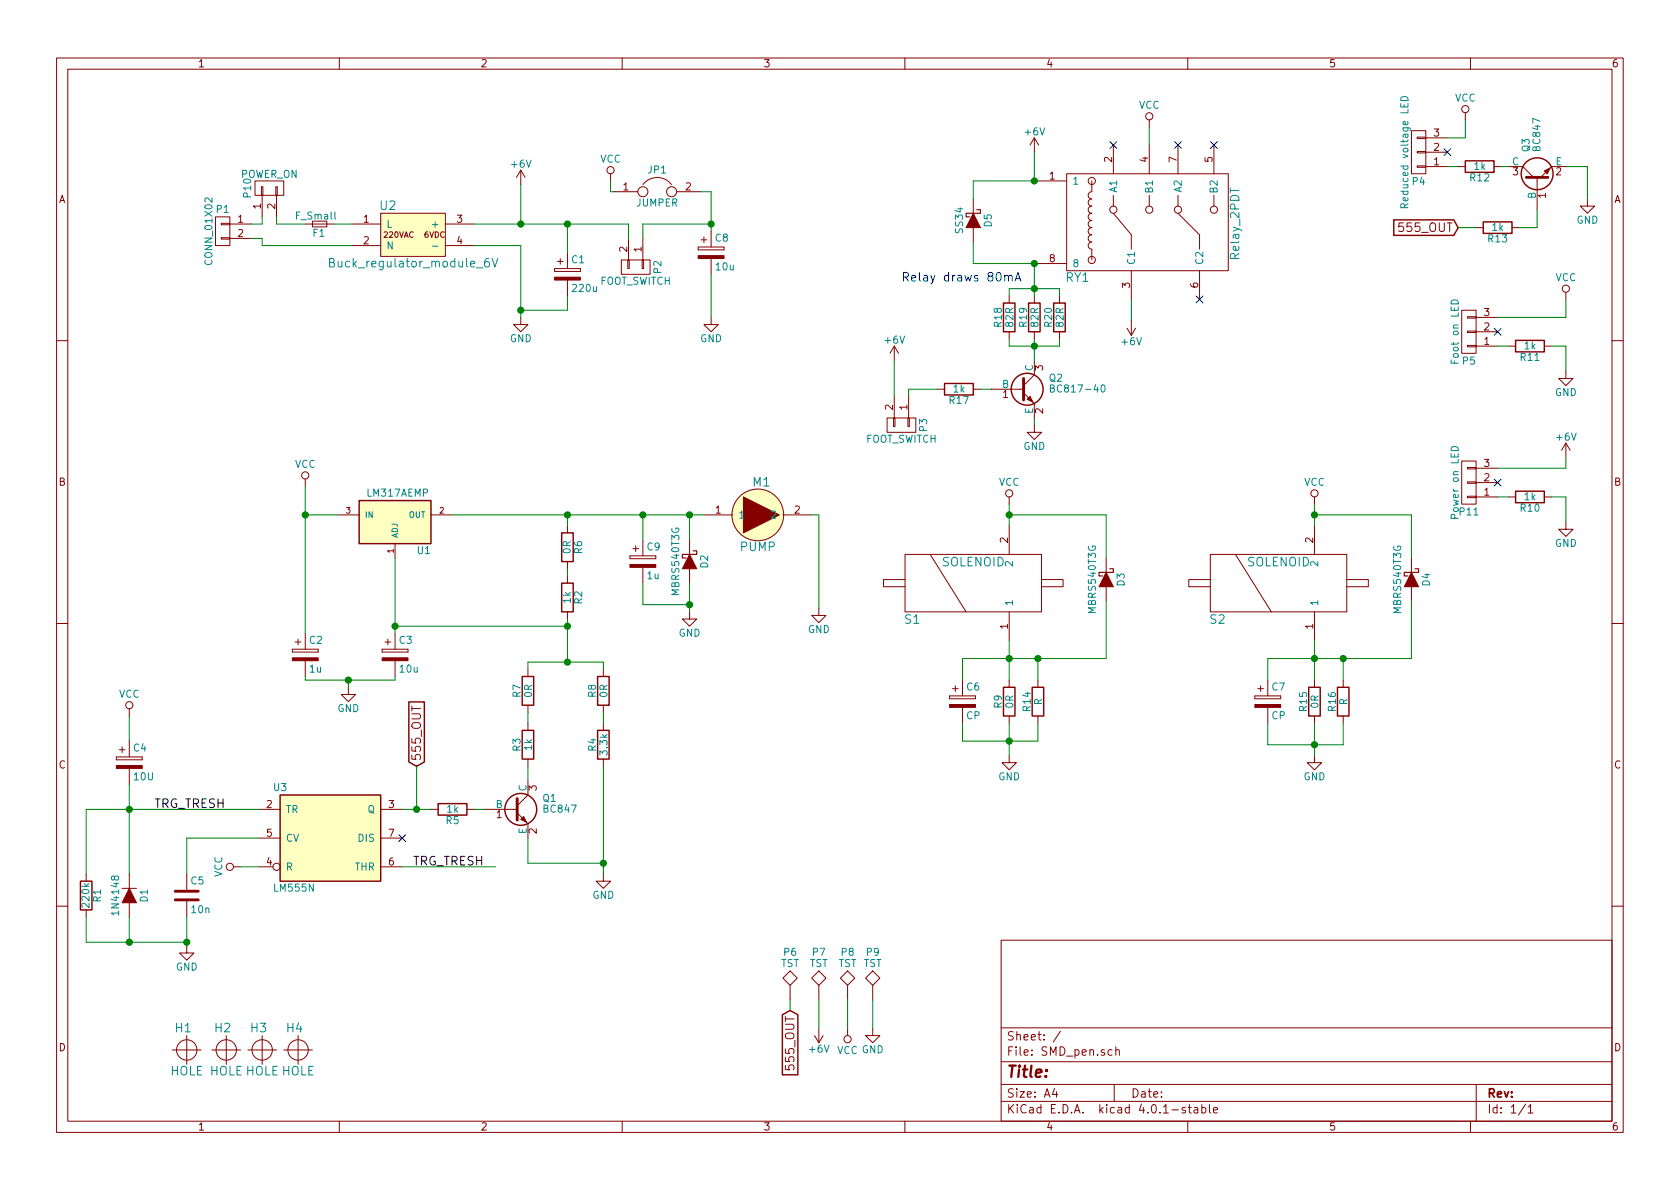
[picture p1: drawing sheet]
EESchema Schematic File Version 2
LIBS:power
LIBS:device
LIBS:transistors
LIBS:conn
LIBS:linear
LIBS:regul
LIBS:74xx
LIBS:cmos4000
LIBS:adc-dac
LIBS:memory
LIBS:xilinx
LIBS:microcontrollers
LIBS:dsp
LIBS:microchip
LIBS:analog_switches
LIBS:motorola
LIBS:texas
LIBS:intel
LIBS:audio
LIBS:interface
LIBS:digital-audio
LIBS:philips
LIBS:display
LIBS:cypress
LIBS:siliconi
LIBS:opto
LIBS:atmel
LIBS:contrib
LIBS:valves
LIBS:SMD_pen-cache
EELAYER 25 0
EELAYER END
$Descr A4 11693 8268
encoding utf-8
Sheet 1 1
Title ""
Date ""
Rev ""
Comp ""
Comment1 ""
Comment2 ""
Comment3 ""
Comment4 ""
$EndDescr
$Comp
L Buck_regulator_module_6V U2
U 1 1
P 2875 1625
F 0 "U2" H 2700 1825 60  0000 C CNN
F 1 "Buck_regulator_module_6V" H 2875 1425 60  0000 C CNN
F 2 "Local:BUCK_REG_6V_EBAY" H 2875 1625 60  0001 C CNN
F 3 "" H 2875 1625 60  0000 C CNN
	1    2875 1625
	1    0    0    -1  
$EndComp
$Comp
L LM555N U3
U 1 1
P 2300 5825
F 0 "U3" H 1900 6175 50  0000 L CNN
F 1 "LM555N" H 1900 5475 50  0000 L CNN
F 2 "SOIC_Packages:SOIC-8_3.9x4.9mm_Pitch1.27mm" H 2300 5825 50  0001 C CNN
F 3 "" H 2300 5825 50  0000 C CNN
	1    2300 5825
	1    0    0    -1  
$EndComp
$Comp
L LM317AEMP U1
U 1 1
P 2750 3625
F 0 "U1" H 2950 3425 50  0000 C CNN
F 1 "LM317AEMP" H 2550 3825 50  0000 L CNN
F 2 "Local:SOT-223_LM317" H 2750 3725 50  0001 C CIN
F 3 "" H 2750 3625 50  0000 C CNN
	1    2750 3625
	1    0    0    -1  
$EndComp
$Comp
L CONN_01X02 P1
U 1 1
P 1550 1600
F 0 "P1" H 1550 1750 50  0000 C CNN
F 1 "CONN_01X02" V 1650 1600 50  0000 C CNN
F 2 "Local:TERMBLOCK2_5MM" H 1550 1600 50  0001 C CNN
F 3 "" H 1550 1600 50  0000 C CNN
	1    1550 1600
	-1   0    0    -1  
$EndComp
$Comp
L VCC #PWR01
U 1 1
P 4250 1250
F 0 "#PWR01" H 4250 1100 50  0001 C CNN
F 1 "VCC" H 4250 1400 50  0000 C CNN
F 2 "" H 4250 1250 50  0000 C CNN
F 3 "" H 4250 1250 50  0000 C CNN
	1    4250 1250
	1    0    0    -1  
$EndComp
$Comp
L GND #PWR02
U 1 1
P 3625 2200
F 0 "#PWR02" H 3625 1950 50  0001 C CNN
F 1 "GND" H 3625 2050 50  0000 C CNN
F 2 "" H 3625 2200 50  0000 C CNN
F 3 "" H 3625 2200 50  0000 C CNN
	1    3625 2200
	1    0    0    -1  
$EndComp
$Comp
L CP C2
U 1 1
P 2125 4550
F 0 "C2" H 2150 4650 50  0000 L CNN
F 1 "1u" H 2150 4450 50  0000 L CNN
F 2 "Capacitors_SMD:c_elec_4x4.5" H 2163 4400 50  0001 C CNN
F 3 "" H 2125 4550 50  0000 C CNN
	1    2125 4550
	1    0    0    -1  
$EndComp
$Comp
L D D1
U 1 1
P 900 6225
F 0 "D1" H 900 6325 50  0000 C CNN
F 1 "1N4148" H 900 6125 50  0000 C CNN
F 2 "Local:1N4148_SMD" H 900 6225 50  0001 C CNN
F 3 "" H 900 6225 50  0000 C CNN
	1    900  6225
	0    1    1    0   
$EndComp
$Comp
L D_Schottky D2
U 1 1
P 4800 3900
F 0 "D2" H 4800 4000 50  0000 C CNN
F 1 "MBRS540T3G" H 4800 3800 50  0000 C CNN
F 2 "Local:MBRS540T3G" H 4800 3900 50  0001 C CNN
F 3 "" H 4800 3900 50  0000 C CNN
	1    4800 3900
	0    1    1    0   
$EndComp
$Comp
L +6V #PWR03
U 1 1
P 3625 1275
F 0 "#PWR03" H 3625 1125 50  0001 C CNN
F 1 "+6V" H 3625 1415 50  0000 C CNN
F 2 "" H 3625 1275 50  0000 C CNN
F 3 "" H 3625 1275 50  0000 C CNN
	1    3625 1275
	1    0    0    -1  
$EndComp
$Comp
L CP C1
U 1 1
P 3950 1900
F 0 "C1" H 3975 2000 50  0000 L CNN
F 1 "220u" H 3975 1800 50  0000 L CNN
F 2 "Capacitors_SMD:c_elec_6.3x7.7" H 3988 1750 50  0001 C CNN
F 3 "" H 3950 1900 50  0000 C CNN
	1    3950 1900
	1    0    0    -1  
$EndComp
$Comp
L CONN_01X02 P2
U 1 1
P 4425 1850
F 0 "P2" H 4425 2000 50  0000 C CNN
F 1 "FOOT_SWITCH" V 4525 1850 50  0000 C CNN
F 2 "Pin_Headers:Pin_Header_Straight_1x02" H 4425 1850 50  0001 C CNN
F 3 "" H 4425 1850 50  0000 C CNN
	1    4425 1850
	0    1    1    0   
$EndComp
$Comp
L +6V #PWR04
U 1 1
P 10900 3175
F 0 "#PWR04" H 10900 3025 50  0001 C CNN
F 1 "+6V" H 10900 3315 50  0000 C CNN
F 2 "" H 10900 3175 50  0000 C CNN
F 3 "" H 10900 3175 50  0000 C CNN
	1    10900 3175
	1    0    0    -1  
$EndComp
$Comp
L GND #PWR05
U 1 1
P 10900 3625
F 0 "#PWR05" H 10900 3375 50  0001 C CNN
F 1 "GND" H 10900 3475 50  0000 C CNN
F 2 "" H 10900 3625 50  0000 C CNN
F 3 "" H 10900 3625 50  0000 C CNN
	1    10900 3625
	1    0    0    -1  
$EndComp
$Comp
L R R10
U 1 1
P 10650 3450
F 0 "R10" V 10730 3450 50  0000 C CNN
F 1 "1k" V 10650 3450 50  0000 C CNN
F 2 "Resistors_SMD:R_1206" V 10580 3450 50  0001 C CNN
F 3 "" H 10650 3450 50  0000 C CNN
	1    10650 3450
	0    1    1    0   
$EndComp
$Comp
L GND #PWR06
U 1 1
P 10900 2575
F 0 "#PWR06" H 10900 2325 50  0001 C CNN
F 1 "GND" H 10900 2425 50  0000 C CNN
F 2 "" H 10900 2575 50  0000 C CNN
F 3 "" H 10900 2575 50  0000 C CNN
	1    10900 2575
	1    0    0    -1  
$EndComp
$Comp
L R R11
U 1 1
P 10650 2400
F 0 "R11" V 10730 2400 50  0000 C CNN
F 1 "1k" V 10650 2400 50  0000 C CNN
F 2 "Resistors_SMD:R_1206" V 10580 2400 50  0001 C CNN
F 3 "" H 10650 2400 50  0000 C CNN
	1    10650 2400
	0    1    1    0   
$EndComp
$Comp
L VCC #PWR07
U 1 1
P 10900 2075
F 0 "#PWR07" H 10900 1925 50  0001 C CNN
F 1 "VCC" H 10900 2225 50  0000 C CNN
F 2 "" H 10900 2075 50  0000 C CNN
F 3 "" H 10900 2075 50  0000 C CNN
	1    10900 2075
	1    0    0    -1  
$EndComp
NoConn ~ 2800 5825
$Comp
L C C5
U 1 1
P 1300 6225
F 0 "C5" H 1325 6325 50  0000 L CNN
F 1 "10n" H 1325 6125 50  0000 L CNN
F 2 "Capacitors_SMD:C_1206_HandSoldering" H 1338 6075 50  0001 C CNN
F 3 "" H 1300 6225 50  0000 C CNN
	1    1300 6225
	1    0    0    -1  
$EndComp
$Comp
L GND #PWR08
U 1 1
P 1300 6575
F 0 "#PWR08" H 1300 6325 50  0001 C CNN
F 1 "GND" H 1300 6425 50  0000 C CNN
F 2 "" H 1300 6575 50  0000 C CNN
F 3 "" H 1300 6575 50  0000 C CNN
	1    1300 6575
	1    0    0    -1  
$EndComp
$Comp
L R R1
U 1 1
P 600 6225
F 0 "R1" V 680 6225 50  0000 C CNN
F 1 "220k" V 600 6225 50  0000 C CNN
F 2 "Resistors_SMD:R_1206_HandSoldering" V 530 6225 50  0001 C CNN
F 3 "" H 600 6225 50  0000 C CNN
	1    600  6225
	1    0    0    -1  
$EndComp
$Comp
L GND #PWR09
U 1 1
P 4950 2200
F 0 "#PWR09" H 4950 1950 50  0001 C CNN
F 1 "GND" H 4950 2050 50  0000 C CNN
F 2 "" H 4950 2200 50  0000 C CNN
F 3 "" H 4950 2200 50  0000 C CNN
	1    4950 2200
	1    0    0    -1  
$EndComp
$Comp
L F_Small F1
U 1 1
P 2225 1550
F 0 "F1" H 2185 1610 50  0000 L CNN
F 1 "F_Small" H 2105 1490 50  0000 L CNN
F 2 "Local:FUSE_15_MM_THPCB" H 2225 1550 50  0001 C CNN
F 3 "" H 2225 1550 50  0000 C CNN
	1    2225 1550
	-1   0    0    1   
$EndComp
$Comp
L VCC #PWR010
U 1 1
P 1675 6025
F 0 "#PWR010" H 1675 5875 50  0001 C CNN
F 1 "VCC" H 1675 6175 50  0000 C CNN
F 2 "" H 1675 6025 50  0000 C CNN
F 3 "" H 1675 6025 50  0000 C CNN
	1    1675 6025
	0    -1   -1   0   
$EndComp
Text Label 2875 6025 0    60   ~ 0
TRG_TRESH
Text Label 1075 5625 0    60   ~ 0
TRG_TRESH
$Comp
L R R5
U 1 1
P 3150 5625
F 0 "R5" V 3230 5625 50  0000 C CNN
F 1 "1k" V 3150 5625 50  0000 C CNN
F 2 "Resistors_SMD:R_1206_HandSoldering" V 3080 5625 50  0001 C CNN
F 3 "" H 3150 5625 50  0000 C CNN
	1    3150 5625
	0    1    1    0   
$EndComp
$Comp
L CP C3
U 1 1
P 2750 4550
F 0 "C3" H 2775 4650 50  0000 L CNN
F 1 "10u" H 2775 4450 50  0000 L CNN
F 2 "Capacitors_SMD:c_elec_6.3x7.7" H 2788 4400 50  0001 C CNN
F 3 "" H 2750 4550 50  0000 C CNN
	1    2750 4550
	1    0    0    -1  
$EndComp
$Comp
L GND #PWR011
U 1 1
P 2425 4775
F 0 "#PWR011" H 2425 4525 50  0001 C CNN
F 1 "GND" H 2425 4625 50  0000 C CNN
F 2 "" H 2425 4775 50  0000 C CNN
F 3 "" H 2425 4775 50  0000 C CNN
	1    2425 4775
	1    0    0    -1  
$EndComp
$Comp
L VCC #PWR012
U 1 1
P 2125 3375
F 0 "#PWR012" H 2125 3225 50  0001 C CNN
F 1 "VCC" H 2125 3525 50  0000 C CNN
F 2 "" H 2125 3375 50  0000 C CNN
F 3 "" H 2125 3375 50  0000 C CNN
	1    2125 3375
	1    0    0    -1  
$EndComp
$Comp
L R R3
U 1 1
P 3675 5175
F 0 "R3" V 3755 5175 50  0000 C CNN
F 1 "1k" V 3675 5175 50  0000 C CNN
F 2 "Resistors_SMD:R_1206_HandSoldering" V 3605 5175 50  0001 C CNN
F 3 "" H 3675 5175 50  0000 C CNN
	1    3675 5175
	-1   0    0    1   
$EndComp
$Comp
L R R7
U 1 1
P 3675 4800
F 0 "R7" V 3755 4800 50  0000 C CNN
F 1 "0R" V 3675 4800 50  0000 C CNN
F 2 "Resistors_SMD:R_1206_HandSoldering" V 3605 4800 50  0001 C CNN
F 3 "" H 3675 4800 50  0000 C CNN
	1    3675 4800
	-1   0    0    1   
$EndComp
$Comp
L R R6
U 1 1
P 3950 3800
F 0 "R6" V 4030 3800 50  0000 C CNN
F 1 "0R" V 3950 3800 50  0000 C CNN
F 2 "Resistors_SMD:R_1206_HandSoldering" V 3880 3800 50  0001 C CNN
F 3 "" H 3950 3800 50  0000 C CNN
	1    3950 3800
	1    0    0    -1  
$EndComp
$Comp
L R R2
U 1 1
P 3950 4150
F 0 "R2" V 4030 4150 50  0000 C CNN
F 1 "1k" V 3950 4150 50  0000 C CNN
F 2 "Resistors_SMD:R_1206_HandSoldering" V 3880 4150 50  0001 C CNN
F 3 "" H 3950 4150 50  0000 C CNN
	1    3950 4150
	1    0    0    -1  
$EndComp
$Comp
L R R4
U 1 1
P 4200 5175
F 0 "R4" V 4280 5175 50  0000 C CNN
F 1 "3.3k" V 4200 5175 50  0000 C CNN
F 2 "Resistors_SMD:R_1206_HandSoldering" V 4130 5175 50  0001 C CNN
F 3 "" H 4200 5175 50  0000 C CNN
	1    4200 5175
	-1   0    0    1   
$EndComp
$Comp
L R R8
U 1 1
P 4200 4800
F 0 "R8" V 4280 4800 50  0000 C CNN
F 1 "0R" V 4200 4800 50  0000 C CNN
F 2 "Resistors_SMD:R_1206_HandSoldering" V 4130 4800 50  0001 C CNN
F 3 "" H 4200 4800 50  0000 C CNN
	1    4200 4800
	-1   0    0    1   
$EndComp
$Comp
L GND #PWR013
U 1 1
P 4200 6075
F 0 "#PWR013" H 4200 5825 50  0001 C CNN
F 1 "GND" H 4200 5925 50  0000 C CNN
F 2 "" H 4200 6075 50  0000 C CNN
F 3 "" H 4200 6075 50  0000 C CNN
	1    4200 6075
	1    0    0    -1  
$EndComp
$Comp
L R R13
U 1 1
P 10425 1575
F 0 "R13" V 10505 1575 50  0000 C CNN
F 1 "1k" V 10425 1575 50  0000 C CNN
F 2 "Resistors_SMD:R_1206" V 10355 1575 50  0001 C CNN
F 3 "" H 10425 1575 50  0000 C CNN
	1    10425 1575
	0    1    1    0   
$EndComp
$Comp
L GND #PWR014
U 1 1
P 11050 1375
F 0 "#PWR014" H 11050 1125 50  0001 C CNN
F 1 "GND" H 11050 1225 50  0000 C CNN
F 2 "" H 11050 1375 50  0000 C CNN
F 3 "" H 11050 1375 50  0000 C CNN
	1    11050 1375
	1    0    0    -1  
$EndComp
$Comp
L R R12
U 1 1
P 10300 1150
F 0 "R12" V 10380 1150 50  0000 C CNN
F 1 "1k" V 10300 1150 50  0000 C CNN
F 2 "Resistors_SMD:R_1206" V 10230 1150 50  0001 C CNN
F 3 "" H 10300 1150 50  0000 C CNN
	1    10300 1150
	0    1    1    0   
$EndComp
$Comp
L VCC #PWR015
U 1 1
P 10200 825
F 0 "#PWR015" H 10200 675 50  0001 C CNN
F 1 "VCC" H 10200 975 50  0000 C CNN
F 2 "" H 10200 825 50  0000 C CNN
F 3 "" H 10200 825 50  0000 C CNN
	1    10200 825 
	1    0    0    -1  
$EndComp
$Comp
L GND #PWR016
U 1 1
P 4800 4250
F 0 "#PWR016" H 4800 4000 50  0001 C CNN
F 1 "GND" H 4800 4100 50  0000 C CNN
F 2 "" H 4800 4250 50  0000 C CNN
F 3 "" H 4800 4250 50  0000 C CNN
	1    4800 4250
	1    0    0    -1  
$EndComp
$Comp
L CP C4
U 1 1
P 900 5300
F 0 "C4" H 925 5400 50  0000 L CNN
F 1 "10U" H 925 5200 50  0000 L CNN
F 2 "Capacitors_SMD:c_elec_6.3x7.7" H 938 5150 50  0001 C CNN
F 3 "" H 900 5300 50  0000 C CNN
	1    900  5300
	1    0    0    -1  
$EndComp
$Comp
L VCC #PWR017
U 1 1
P 900 4975
F 0 "#PWR017" H 900 4825 50  0001 C CNN
F 1 "VCC" H 900 5125 50  0000 C CNN
F 2 "" H 900 4975 50  0000 C CNN
F 3 "" H 900 4975 50  0000 C CNN
	1    900  4975
	1    0    0    -1  
$EndComp
$Comp
L PUMP M1
U 1 1
P 5275 3575
F 0 "M1" H 5300 3800 60  0000 C CNN
F 1 "PUMP" H 5275 3350 60  0000 C CNN
F 2 "Local:VACUUM_PUMP_6V_EBAY_1" H 5275 3575 60  0001 C CNN
F 3 "" H 5275 3575 60  0000 C CNN
	1    5275 3575
	1    0    0    -1  
$EndComp
$Comp
L GND #PWR018
U 1 1
P 5700 4225
F 0 "#PWR018" H 5700 3975 50  0001 C CNN
F 1 "GND" H 5700 4075 50  0000 C CNN
F 2 "" H 5700 4225 50  0000 C CNN
F 3 "" H 5700 4225 50  0000 C CNN
	1    5700 4225
	1    0    0    -1  
$EndComp
$Comp
L SOLENOID S1
U 1 1
P 6775 4050
F 0 "S1" H 6350 4300 60  0000 C CNN
F 1 "SOLENOID" H 6775 3900 60  0000 C CNN
F 2 "Local:SOLENOID_6V_EBAY_1" H 6600 4025 60  0001 C CNN
F 3 "" H 6600 4025 60  0000 C CNN
	1    6775 4050
	1    0    0    1   
$EndComp
$Comp
L D_Schottky D3
U 1 1
P 7700 4025
F 0 "D3" H 7700 4125 50  0000 C CNN
F 1 "MBRS540T3G" H 7700 3925 50  0000 C CNN
F 2 "Local:MBRS540T3G" H 7700 4025 50  0001 C CNN
F 3 "" H 7700 4025 50  0000 C CNN
	1    7700 4025
	0    1    1    0   
$EndComp
$Comp
L VCC #PWR019
U 1 1
P 7025 3500
F 0 "#PWR019" H 7025 3350 50  0001 C CNN
F 1 "VCC" H 7025 3650 50  0000 C CNN
F 2 "" H 7025 3500 50  0000 C CNN
F 3 "" H 7025 3500 50  0000 C CNN
	1    7025 3500
	1    0    0    -1  
$EndComp
$Comp
L GND #PWR020
U 1 1
P 7025 5250
F 0 "#PWR020" H 7025 5000 50  0001 C CNN
F 1 "GND" H 7025 5100 50  0000 C CNN
F 2 "" H 7025 5250 50  0000 C CNN
F 3 "" H 7025 5250 50  0000 C CNN
	1    7025 5250
	1    0    0    -1  
$EndComp
$Comp
L R R9
U 1 1
P 7025 4875
F 0 "R9" V 7105 4875 50  0000 C CNN
F 1 "0R" V 7025 4875 50  0000 C CNN
F 2 "Resistors_SMD:R_1206_HandSoldering" V 6955 4875 50  0001 C CNN
F 3 "" H 7025 4875 50  0000 C CNN
	1    7025 4875
	-1   0    0    1   
$EndComp
$Comp
L CP C6
U 1 1
P 6700 4875
F 0 "C6" H 6725 4975 50  0000 L CNN
F 1 "CP" H 6725 4775 50  0000 L CNN
F 2 "Capacitors_SMD:c_elec_6.3x7.7" H 6738 4725 50  0001 C CNN
F 3 "" H 6700 4875 50  0000 C CNN
	1    6700 4875
	1    0    0    -1  
$EndComp
$Comp
L R R14
U 1 1
P 7225 4875
F 0 "R14" V 7305 4875 50  0000 C CNN
F 1 "R" V 7225 4875 50  0000 C CNN
F 2 "Resistors_SMD:R_1206_HandSoldering" V 7155 4875 50  0001 C CNN
F 3 "" H 7225 4875 50  0000 C CNN
	1    7225 4875
	-1   0    0    1   
$EndComp
$Comp
L SOLENOID S2
U 1 1
P 8900 4050
F 0 "S2" H 8475 4300 60  0000 C CNN
F 1 "SOLENOID" H 8900 3900 60  0000 C CNN
F 2 "Local:SOLENOID_6V_EBAY_1" H 8725 4025 60  0001 C CNN
F 3 "" H 8725 4025 60  0000 C CNN
	1    8900 4050
	1    0    0    1   
$EndComp
$Comp
L D_Schottky D4
U 1 1
P 9825 4025
F 0 "D4" H 9825 4125 50  0000 C CNN
F 1 "MBRS540T3G" H 9825 3925 50  0000 C CNN
F 2 "Local:MBRS540T3G" H 9825 4025 50  0001 C CNN
F 3 "" H 9825 4025 50  0000 C CNN
	1    9825 4025
	0    1    1    0   
$EndComp
$Comp
L VCC #PWR021
U 1 1
P 9150 3500
F 0 "#PWR021" H 9150 3350 50  0001 C CNN
F 1 "VCC" H 9150 3650 50  0000 C CNN
F 2 "" H 9150 3500 50  0000 C CNN
F 3 "" H 9150 3500 50  0000 C CNN
	1    9150 3500
	1    0    0    -1  
$EndComp
$Comp
L GND #PWR022
U 1 1
P 9150 5250
F 0 "#PWR022" H 9150 5000 50  0001 C CNN
F 1 "GND" H 9150 5100 50  0000 C CNN
F 2 "" H 9150 5250 50  0000 C CNN
F 3 "" H 9150 5250 50  0000 C CNN
	1    9150 5250
	1    0    0    -1  
$EndComp
$Comp
L R R15
U 1 1
P 9150 4875
F 0 "R15" V 9230 4875 50  0000 C CNN
F 1 "0R" V 9150 4875 50  0000 C CNN
F 2 "Resistors_SMD:R_1206_HandSoldering" V 9080 4875 50  0001 C CNN
F 3 "" H 9150 4875 50  0000 C CNN
	1    9150 4875
	-1   0    0    1   
$EndComp
$Comp
L CP C7
U 1 1
P 8825 4875
F 0 "C7" H 8850 4975 50  0000 L CNN
F 1 "CP" H 8850 4775 50  0000 L CNN
F 2 "Capacitors_SMD:c_elec_6.3x7.7" H 8863 4725 50  0001 C CNN
F 3 "" H 8825 4875 50  0000 C CNN
	1    8825 4875
	1    0    0    -1  
$EndComp
$Comp
L R R16
U 1 1
P 9350 4875
F 0 "R16" V 9430 4875 50  0000 C CNN
F 1 "R" V 9350 4875 50  0000 C CNN
F 2 "Resistors_SMD:R_1206_HandSoldering" V 9280 4875 50  0001 C CNN
F 3 "" H 9350 4875 50  0000 C CNN
	1    9350 4875
	-1   0    0    1   
$EndComp
$Comp
L CP C8
U 1 1
P 4950 1750
F 0 "C8" H 4975 1850 50  0000 L CNN
F 1 "10u" H 4975 1650 50  0000 L CNN
F 2 "Capacitors_SMD:c_elec_6.3x7.7" H 4988 1600 50  0001 C CNN
F 3 "" H 4950 1750 50  0000 C CNN
	1    4950 1750
	1    0    0    -1  
$EndComp
$Comp
L TST P6
U 1 1
P 5500 6950
F 0 "P6" H 5500 7250 50  0000 C BNN
F 1 "TST" H 5500 7200 50  0000 C CNN
F 2 "Local:S1751-46R" H 5500 6950 50  0001 C CNN
F 3 "" H 5500 6950 50  0000 C CNN
	1    5500 6950
	1    0    0    -1  
$EndComp
$Comp
L GND #PWR023
U 1 1
P 6075 7150
F 0 "#PWR023" H 6075 6900 50  0001 C CNN
F 1 "GND" H 6075 7000 50  0000 C CNN
F 2 "" H 6075 7150 50  0000 C CNN
F 3 "" H 6075 7150 50  0000 C CNN
	1    6075 7150
	1    0    0    -1  
$EndComp
$Comp
L VCC #PWR024
U 1 1
P 5900 7150
F 0 "#PWR024" H 5900 7000 50  0001 C CNN
F 1 "VCC" H 5900 7300 50  0000 C CNN
F 2 "" H 5900 7150 50  0000 C CNN
F 3 "" H 5900 7150 50  0000 C CNN
	1    5900 7150
	-1   0    0    1   
$EndComp
$Comp
L +6V #PWR025
U 1 1
P 5700 7150
F 0 "#PWR025" H 5700 7000 50  0001 C CNN
F 1 "+6V" H 5700 7290 50  0000 C CNN
F 2 "" H 5700 7150 50  0000 C CNN
F 3 "" H 5700 7150 50  0000 C CNN
	1    5700 7150
	-1   0    0    1   
$EndComp
$Comp
L TST P7
U 1 1
P 5700 6950
F 0 "P7" H 5700 7250 50  0000 C BNN
F 1 "TST" H 5700 7200 50  0000 C CNN
F 2 "Local:S1751-46R" H 5700 6950 50  0001 C CNN
F 3 "" H 5700 6950 50  0000 C CNN
	1    5700 6950
	1    0    0    -1  
$EndComp
$Comp
L TST P8
U 1 1
P 5900 6950
F 0 "P8" H 5900 7250 50  0000 C BNN
F 1 "TST" H 5900 7200 50  0000 C CNN
F 2 "Local:S1751-46R" H 5900 6950 50  0001 C CNN
F 3 "" H 5900 6950 50  0000 C CNN
	1    5900 6950
	1    0    0    -1  
$EndComp
$Comp
L TST P9
U 1 1
P 6075 6950
F 0 "P9" H 6075 7250 50  0000 C BNN
F 1 "TST" H 6075 7200 50  0000 C CNN
F 2 "Local:S1751-46R" H 6075 6950 50  0001 C CNN
F 3 "" H 6075 6950 50  0000 C CNN
	1    6075 6950
	1    0    0    -1  
$EndComp
$Comp
L CONN_01X03 P11
U 1 1
P 10225 3350
F 0 "P11" H 10225 3550 50  0000 C CNN
F 1 "Power on LED" V 10325 3350 50  0000 C CNN
F 2 "Pin_Headers:Pin_Header_Straight_1x03" V 10225 3350 50  0001 C CNN
F 3 "" H 10225 3350 50  0000 C CNN
	1    10225 3350
	-1   0    0    1   
$EndComp
$Comp
L CONN_01X03 P5
U 1 1
P 10225 2300
F 0 "P5" H 10225 2500 50  0000 C CNN
F 1 "Foot on LED" V 10325 2300 50  0000 C CNN
F 2 "Pin_Headers:Pin_Header_Straight_1x03" H 10225 2300 50  0001 C CNN
F 3 "" H 10225 2300 50  0000 C CNN
	1    10225 2300
	-1   0    0    1   
$EndComp
$Comp
L CONN_01X03 P4
U 1 1
P 9875 1050
F 0 "P4" H 9875 1250 50  0000 C CNN
F 1 "Reduced voltage LED" V 9975 1050 50  0000 C CNN
F 2 "Pin_Headers:Pin_Header_Straight_1x03" H 9875 1050 50  0001 C CNN
F 3 "" H 9875 1050 50  0000 C CNN
	1    9875 1050
	-1   0    0    1   
$EndComp
$Comp
L Relay_2PDT RY1
U 1 1
P 5950 1675
F 0 "RY1" H 7500 1425 60  0000 C CNN
F 1 "Relay_2PDT" V 8600 1800 60  0000 C CNN
F 2 "Local:SCHRACK_RP310006" H 5950 1675 60  0001 C CNN
F 3 "" H 5950 1675 60  0000 C CNN
	1    5950 1675
	1    0    0    -1  
$EndComp
$Comp
L BC817-40 Q2
U 1 1
P 7100 2700
F 0 "Q2" H 7300 2775 50  0000 L CNN
F 1 "BC817-40" H 7300 2700 50  0000 L CNN
F 2 "Housings_SOT-23_SOT-143_TSOT-6:SOT23" H 7300 2625 50  0001 L CIN
F 3 "" H 7100 2700 50  0000 L CNN
	1    7100 2700
	1    0    0    -1  
$EndComp
$Comp
L +6V #PWR026
U 1 1
P 6225 2500
F 0 "#PWR026" H 6225 2350 50  0001 C CNN
F 1 "+6V" H 6225 2640 50  0000 C CNN
F 2 "" H 6225 2500 50  0000 C CNN
F 3 "" H 6225 2500 50  0000 C CNN
	1    6225 2500
	1    0    0    -1  
$EndComp
$Comp
L R R17
U 1 1
P 6675 2700
F 0 "R17" V 6755 2700 50  0000 C CNN
F 1 "1k" V 6675 2700 50  0000 C CNN
F 2 "Resistors_SMD:R_1206_HandSoldering" V 6605 2700 50  0001 C CNN
F 3 "" H 6675 2700 50  0000 C CNN
	1    6675 2700
	0    1    1    0   
$EndComp
$Comp
L CONN_01X02 P3
U 1 1
P 6275 2950
F 0 "P3" H 6275 3100 50  0000 C CNN
F 1 "FOOT_SWITCH" V 6375 2950 50  0000 C CNN
F 2 "Pin_Headers:Pin_Header_Straight_1x02" H 6275 2950 50  0001 C CNN
F 3 "" H 6275 2950 50  0000 C CNN
	1    6275 2950
	0    1    1    0   
$EndComp
$Comp
L GND #PWR027
U 1 1
P 7200 2950
F 0 "#PWR027" H 7200 2700 50  0001 C CNN
F 1 "GND" H 7200 2800 50  0000 C CNN
F 2 "" H 7200 2950 50  0000 C CNN
F 3 "" H 7200 2950 50  0000 C CNN
	1    7200 2950
	1    0    0    -1  
$EndComp
$Comp
L R R18
U 1 1
P 7025 2200
F 0 "R18" V 7105 2200 50  0000 C CNN
F 1 "82R" V 7025 2200 50  0000 C CNN
F 2 "Resistors_SMD:R_1210" V 6955 2200 50  0001 C CNN
F 3 "" H 7025 2200 50  0000 C CNN
	1    7025 2200
	-1   0    0    1   
$EndComp
$Comp
L R R19
U 1 1
P 7200 2200
F 0 "R19" V 7280 2200 50  0000 C CNN
F 1 "82R" V 7200 2200 50  0000 C CNN
F 2 "Resistors_SMD:R_1210" V 7130 2200 50  0001 C CNN
F 3 "" H 7200 2200 50  0000 C CNN
	1    7200 2200
	-1   0    0    1   
$EndComp
$Comp
L R R20
U 1 1
P 7375 2200
F 0 "R20" V 7455 2200 50  0000 C CNN
F 1 "82R" V 7375 2200 50  0000 C CNN
F 2 "Resistors_SMD:R_1210" V 7305 2200 50  0001 C CNN
F 3 "" H 7375 2200 50  0000 C CNN
	1    7375 2200
	-1   0    0    1   
$EndComp
$Comp
L +6V #PWR028
U 1 1
P 7200 1050
F 0 "#PWR028" H 7200 900 50  0001 C CNN
F 1 "+6V" H 7200 1190 50  0000 C CNN
F 2 "" H 7200 1050 50  0000 C CNN
F 3 "" H 7200 1050 50  0000 C CNN
	1    7200 1050
	1    0    0    -1  
$EndComp
$Comp
L VCC #PWR029
U 1 1
P 8000 875
F 0 "#PWR029" H 8000 725 50  0001 C CNN
F 1 "VCC" H 8000 1025 50  0000 C CNN
F 2 "" H 8000 875 50  0000 C CNN
F 3 "" H 8000 875 50  0000 C CNN
	1    8000 875 
	1    0    0    -1  
$EndComp
$Comp
L D_Schottky D5
U 1 1
P 6775 1525
F 0 "D5" H 6775 1625 50  0000 C CNN
F 1 "SS34" H 6775 1425 50  0000 C CNN
F 2 "Diodes_SMD:Diode-SMC_Standard" H 6775 1525 50  0001 C CNN
F 3 "" H 6775 1525 50  0000 C CNN
	1    6775 1525
	0    1    1    0   
$EndComp
$Comp
L BC817-40 Q1
U 1 1
P 3575 5625
F 0 "Q1" H 3775 5700 50  0000 L CNN
F 1 "BC847" H 3775 5625 50  0000 L CNN
F 2 "Housings_SOT-23_SOT-143_TSOT-6:SOT23" H 3775 5550 50  0001 L CIN
F 3 "" H 3575 5625 50  0000 L CNN
	1    3575 5625
	1    0    0    -1  
$EndComp
$Comp
L BC817-40 Q3
U 1 1
P 10700 1250
F 0 "Q3" H 10900 1325 50  0000 L CNN
F 1 "BC847" H 10900 1250 50  0000 L CNN
F 2 "Housings_SOT-23_SOT-143_TSOT-6:SOT23" H 10900 1175 50  0001 L CIN
F 3 "" H 10700 1250 50  0000 L CNN
	1    10700 1250
	0    -1   -1   0   
$EndComp
$Comp
L JUMPER JP1
U 1 1
P 4575 1325
F 0 "JP1" H 4575 1475 50  0000 C CNN
F 1 "JUMPER" H 4575 1245 50  0000 C CNN
F 2 "Local:JUMER_LONG" H 4575 1325 50  0001 C CNN
F 3 "" H 4575 1325 50  0000 C CNN
	1    4575 1325
	1    0    0    -1  
$EndComp
NoConn ~ 7750 1000
$Comp
L HOLE H1
U 1 1
P 1300 7300
F 0 "H1" H 1275 7450 60  0000 C CNN
F 1 "HOLE" H 1300 7150 60  0000 C CNN
F 2 "Local:Mounting_hole_r3" H 1300 7300 60  0001 C CNN
F 3 "" H 1300 7300 60  0000 C CNN
	1    1300 7300
	1    0    0    -1  
$EndComp
$Comp
L HOLE H2
U 1 1
P 1575 7300
F 0 "H2" H 1550 7450 60  0000 C CNN
F 1 "HOLE" H 1575 7150 60  0000 C CNN
F 2 "Local:Mounting_hole_r3" H 1575 7300 60  0001 C CNN
F 3 "" H 1575 7300 60  0000 C CNN
	1    1575 7300
	1    0    0    -1  
$EndComp
$Comp
L HOLE H3
U 1 1
P 1825 7300
F 0 "H3" H 1800 7450 60  0000 C CNN
F 1 "HOLE" H 1825 7150 60  0000 C CNN
F 2 "Local:Mounting_hole_r3" H 1825 7300 60  0001 C CNN
F 3 "" H 1825 7300 60  0000 C CNN
	1    1825 7300
	1    0    0    -1  
$EndComp
$Comp
L HOLE H4
U 1 1
P 2075 7300
F 0 "H4" H 2050 7450 60  0000 C CNN
F 1 "HOLE" H 2075 7150 60  0000 C CNN
F 2 "Local:Mounting_hole_r3" H 2075 7300 60  0001 C CNN
F 3 "" H 2075 7300 60  0000 C CNN
	1    2075 7300
	1    0    0    -1  
$EndComp
$Comp
L CP C9
U 1 1
P 4475 3900
F 0 "C9" H 4500 4000 50  0000 L CNN
F 1 "1u" H 4500 3800 50  0000 L CNN
F 2 "Capacitors_SMD:c_elec_4x4.5" H 4513 3750 50  0001 C CNN
F 3 "" H 4475 3900 50  0000 C CNN
	1    4475 3900
	1    0    0    -1  
$EndComp
Connection ~ 2125 3575
Wire Wire Line
	4950 1900 4950 2200
Connection ~ 4950 1550
Wire Wire Line
	4475 1550 4950 1550
Wire Wire Line
	4950 1325 4950 1600
Wire Wire Line
	7225 5150 7225 5025
Connection ~ 7025 5150
Wire Wire Line
	6700 5150 7225 5150
Wire Wire Line
	6700 5025 6700 5150
Wire Wire Line
	7025 5025 7025 5250
Connection ~ 7225 4575
Wire Wire Line
	7225 4725 7225 4575
Connection ~ 9350 4575
Wire Wire Line
	9350 4725 9350 4575
Connection ~ 9150 5175
Wire Wire Line
	9350 5175 9350 5025
Wire Wire Line
	9150 5025 9150 5250
Wire Wire Line
	8825 5175 9350 5175
Wire Wire Line
	8825 5025 8825 5175
Wire Wire Line
	4250 1325 4275 1325
Wire Wire Line
	4250 1250 4250 1325
Wire Wire Line
	4875 1325 4950 1325
Connection ~ 7200 1250
Wire Wire Line
	6775 1250 6775 1375
Connection ~ 7200 1825
Wire Wire Line
	6775 1675 6775 1825
Wire Wire Line
	6775 1250 7225 1250
Wire Wire Line
	7200 1050 7200 1250
Wire Wire Line
	8000 1000 8000 875 
Connection ~ 7200 2000
Connection ~ 7200 2400
Wire Wire Line
	7200 2350 7200 2500
Wire Wire Line
	7375 2400 7375 2350
Wire Wire Line
	7025 2400 7375 2400
Wire Wire Line
	7025 2350 7025 2400
Wire Wire Line
	7375 2000 7375 2050
Wire Wire Line
	7025 2000 7375 2000
Wire Wire Line
	7025 2050 7025 2000
Wire Wire Line
	6775 1825 7225 1825
Wire Wire Line
	6225 2500 6225 2750
Wire Wire Line
	6325 2700 6325 2750
Wire Wire Line
	6525 2700 6325 2700
Wire Wire Line
	6075 6950 6075 7150
Wire Wire Line
	5900 6950 5900 7150
Wire Wire Line
	5700 6950 5700 7150
Wire Wire Line
	8825 4575 9825 4575
Wire Wire Line
	9825 4575 9825 4175
Wire Wire Line
	9825 3575 9150 3575
Wire Wire Line
	9825 3875 9825 3575
Wire Wire Line
	8825 4725 8825 4575
Wire Wire Line
	9150 4450 9150 4725
Connection ~ 9150 4575
Connection ~ 9150 3575
Wire Wire Line
	9150 3500 9150 3650
Wire Wire Line
	6700 4575 7700 4575
Wire Wire Line
	7700 4575 7700 4175
Wire Wire Line
	7700 3575 7025 3575
Wire Wire Line
	7700 3875 7700 3575
Wire Wire Line
	6700 4725 6700 4575
Wire Wire Line
	7025 4450 7025 4725
Connection ~ 7025 4575
Connection ~ 7025 3575
Wire Wire Line
	7025 3500 7025 3650
Wire Wire Line
	900  4975 900  5150
Wire Wire Line
	4475 1550 4475 1650
Wire Wire Line
	10450 1150 10500 1150
Wire Wire Line
	10900 1150 11050 1150
Wire Wire Line
	10700 1575 10700 1450
Wire Wire Line
	10075 1150 10150 1150
Wire Wire Line
	10200 950  10200 825 
Wire Wire Line
	10075 950  10200 950 
Wire Wire Line
	11050 1150 11050 1375
Wire Wire Line
	10575 1575 10700 1575
Connection ~ 4200 6000
Wire Wire Line
	3675 6000 4200 6000
Wire Wire Line
	3675 5825 3675 6000
Wire Wire Line
	4200 5325 4200 6075
Wire Wire Line
	4200 4950 4200 5025
Wire Wire Line
	3675 5325 3675 5425
Wire Wire Line
	3675 4950 3675 5025
Wire Wire Line
	2125 3575 2350 3575
Wire Wire Line
	2800 6025 3450 6025
Wire Wire Line
	1800 6025 1675 6025
Wire Wire Line
	1800 5825 1300 5825
Connection ~ 900  6550
Wire Wire Line
	600  6550 1300 6550
Connection ~ 900  5625
Wire Wire Line
	600  5625 1800 5625
Wire Wire Line
	900  6375 900  6550
Connection ~ 1300 6550
Wire Wire Line
	600  6375 600  6550
Wire Wire Line
	900  5450 900  6075
Wire Wire Line
	600  5625 600  6075
Wire Wire Line
	1300 6375 1300 6575
Wire Wire Line
	1300 5825 1300 6075
Wire Wire Line
	10900 2075 10900 2200
Wire Wire Line
	10900 2400 10900 2575
Wire Wire Line
	10800 2400 10900 2400
Wire Wire Line
	10425 2400 10500 2400
Wire Wire Line
	10900 2200 10425 2200
Wire Wire Line
	10900 3250 10900 3175
Wire Wire Line
	10900 3450 10900 3625
Wire Wire Line
	10800 3450 10900 3450
Wire Wire Line
	10425 3450 10500 3450
Wire Wire Line
	10425 3250 10900 3250
Connection ~ 3950 1550
Wire Wire Line
	4375 1550 4375 1650
Connection ~ 3625 2150
Wire Wire Line
	3950 2150 3625 2150
Wire Wire Line
	3950 2050 3950 2150
Connection ~ 3625 1550
Wire Wire Line
	3950 1550 3950 1750
Wire Wire Line
	3300 1550 4375 1550
Wire Wire Line
	3625 1275 3625 1550
Wire Wire Line
	3625 1700 3625 2200
Wire Wire Line
	3300 1700 3625 1700
$Comp
L CONN_01X02 P10
U 1 1
P 1875 1300
F 0 "P10" H 1875 1450 50  0000 C CNN
F 1 "POWER_ON" V 1975 1300 50  0000 C CNN
F 2 "Local:TERMBLOCK2_5MM" H 1875 1300 50  0001 C CNN
F 3 "" H 1875 1300 50  0000 C CNN
	1    1875 1300
	0    -1   -1   0   
$EndComp
Wire Wire Line
	2325 1550 2450 1550
Wire Wire Line
	1925 1500 1925 1550
Wire Wire Line
	1925 1550 2125 1550
Wire Wire Line
	1750 1550 1825 1550
Wire Wire Line
	1825 1550 1825 1500
Wire Wire Line
	1825 1700 2450 1700
Wire Wire Line
	3150 3575 4900 3575
Wire Wire Line
	4800 3575 4800 3750
Wire Wire Line
	5650 3575 5700 3575
Wire Wire Line
	5700 3575 5700 4225
Wire Wire Line
	4800 4050 4800 4250
Wire Wire Line
	4475 3575 4475 3750
Connection ~ 4800 3575
Wire Wire Line
	4475 4050 4475 4200
Wire Wire Line
	4475 4200 4800 4200
Connection ~ 4800 4200
Text GLabel 2900 5325 1    60   Input ~ 0
555_OUT
Text GLabel 10150 1575 0    60   Input ~ 0
555_OUT
Wire Wire Line
	10150 1575 10275 1575
Connection ~ 4475 3575
Wire Wire Line
	3675 4650 3675 4600
Wire Wire Line
	3675 4600 4200 4600
Wire Wire Line
	4200 4600 4200 4650
Wire Wire Line
	3950 4300 3950 4600
Connection ~ 3950 4600
Wire Wire Line
	3950 3650 3950 3575
Connection ~ 3950 3575
Wire Wire Line
	3950 3950 3950 4000
Wire Wire Line
	2750 3875 2750 4400
Wire Wire Line
	2750 4350 3950 4350
Connection ~ 3950 4350
Connection ~ 2750 4350
Wire Wire Line
	2125 4725 2750 4725
Wire Wire Line
	2750 4725 2750 4700
Wire Wire Line
	2425 4775 2425 4725
Connection ~ 2425 4725
Wire Wire Line
	2125 4700 2125 4725
Wire Wire Line
	2125 3375 2125 4400
NoConn ~ 10075 1050
NoConn ~ 10425 2300
NoConn ~ 10425 3350
Text GLabel 5500 7025 3    60   Input ~ 0
555_OUT
Wire Wire Line
	5500 6950 5500 7025
Text Notes 6275 1950 0    60   ~ 0
Relay draws 80mA
Wire Wire Line
	2800 5625 3000 5625
Wire Wire Line
	2900 5325 2900 5625
Connection ~ 2900 5625
Wire Wire Line
	3300 5625 3375 5625
Wire Wire Line
	1825 1700 1825 1650
Wire Wire Line
	1825 1650 1750 1650
Wire Wire Line
	6825 2700 6900 2700
Wire Wire Line
	7200 1825 7200 2050
Wire Wire Line
	7200 2900 7200 2950
NoConn ~ 8200 1000
NoConn ~ 8450 1000
NoConn ~ 8350 2075
$Comp
L +6V #PWR?
U 1 1
P 7875 2225
F 0 "#PWR?" H 7875 2075 50  0001 C CNN
F 1 "+6V" H 7875 2365 50  0000 C CNN
F 2 "" H 7875 2225 50  0000 C CNN
F 3 "" H 7875 2225 50  0000 C CNN
	1    7875 2225
	-1   0    0    1   
$EndComp
Wire Wire Line
	7875 2075 7875 2225
$EndSCHEMATC
